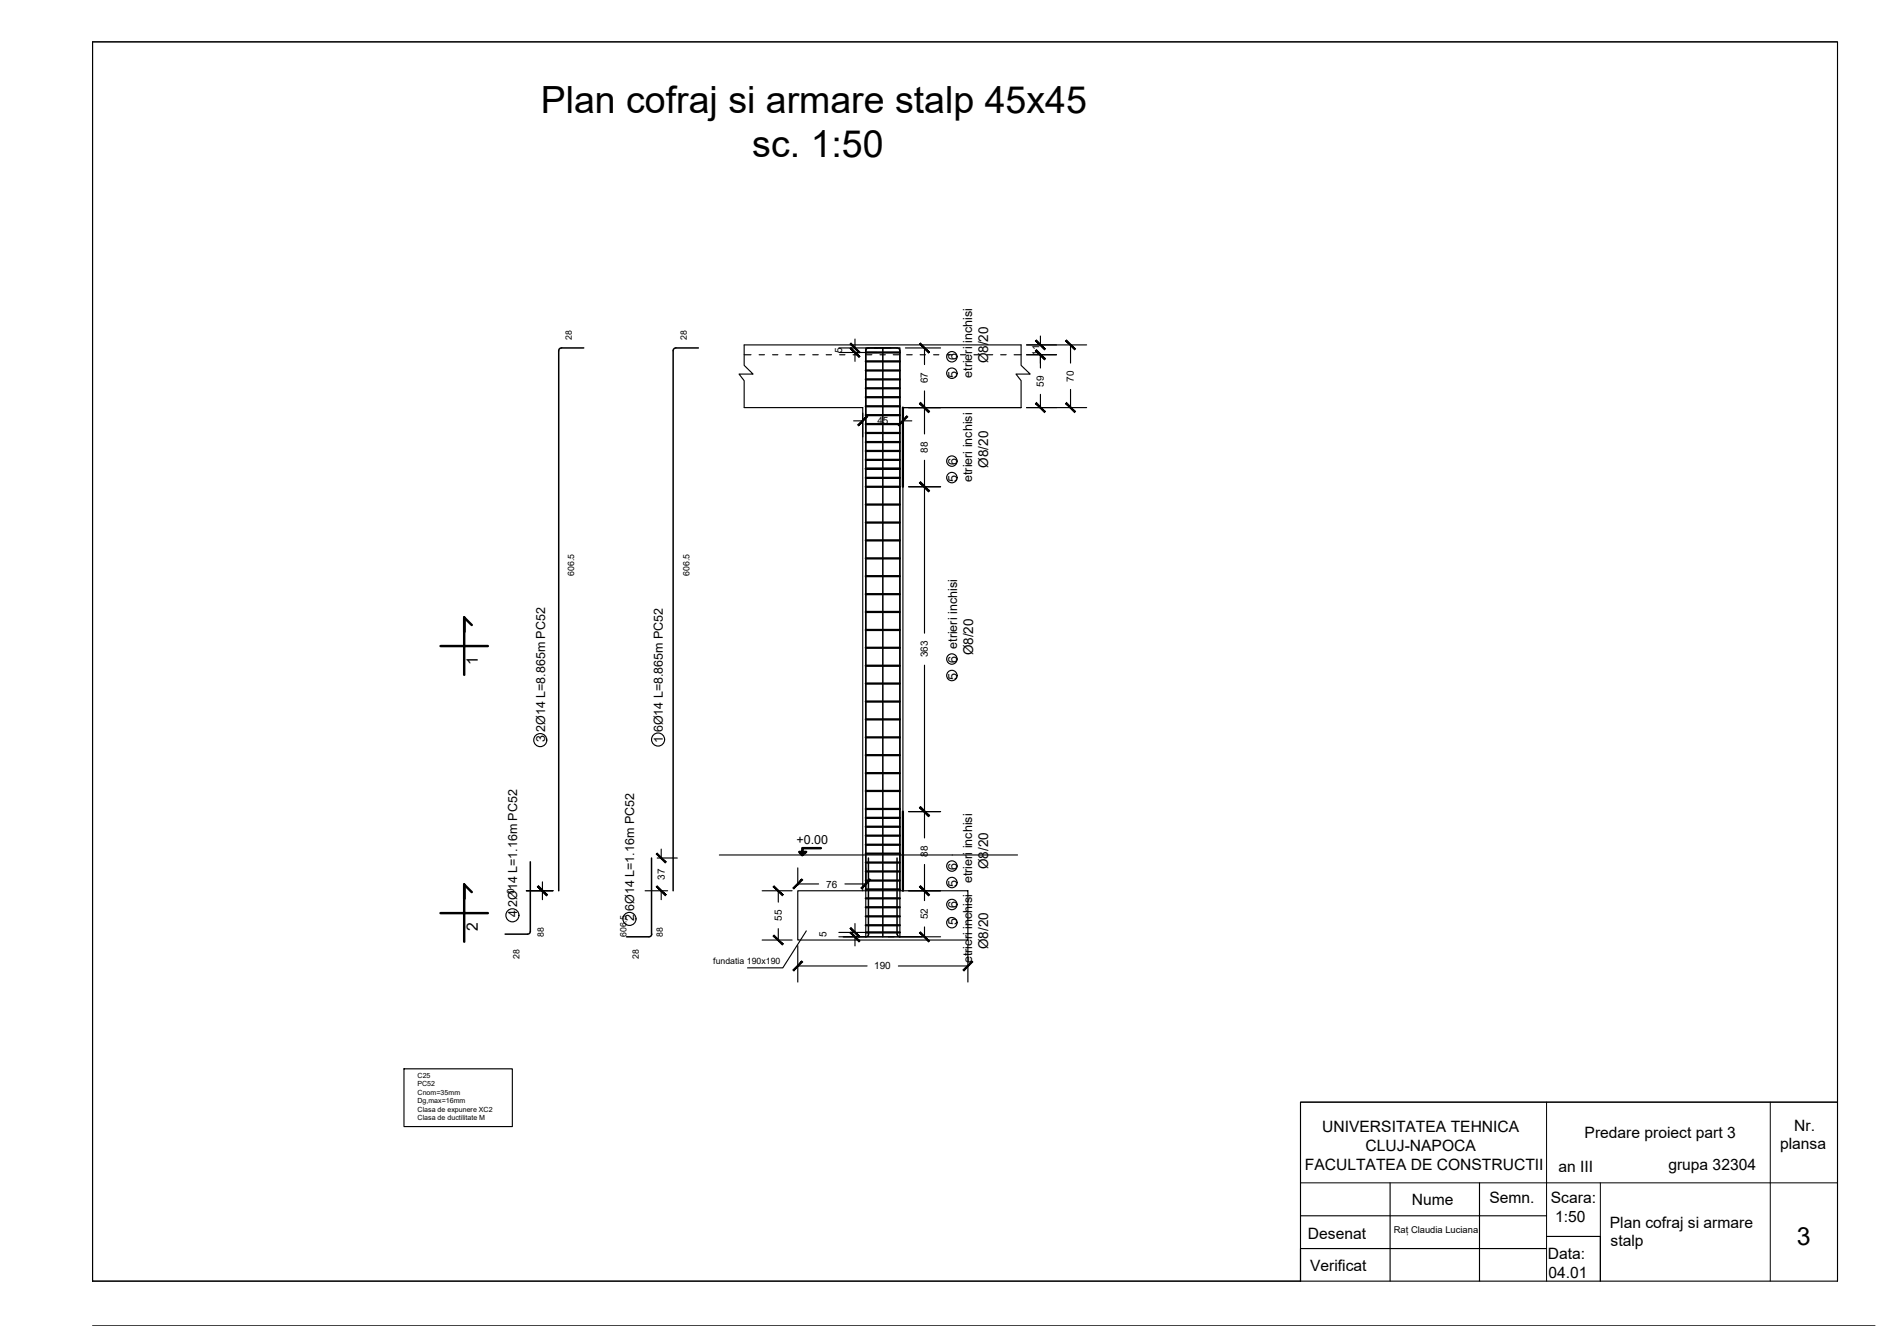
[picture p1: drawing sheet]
<svg xmlns="http://www.w3.org/2000/svg" width="420mm" height="297mm" viewBox="0 0 420 297" stroke-linecap="round" stroke-linejoin="round" font-family="sans-serif">
<!-- layer: Gr princ -->
<path d="M192.8 91.1h-26.5v-6l-1.1-1.5h3.1l-2-1.9v-4.6h61.9v4.6l2 1.9h-3.1l1.1 1.5v6h-26.4" fill="none" stroke="#000" stroke-width=".25"/>
<!-- layer: Stalpi -->
<path d="M192.8 91.1v108M201.8 91.1v108M178.3 199.1h38v11h-38z" fill="none" stroke="#000" stroke-width=".25"/>
<!-- layer: Cnom -->
<path d="M193.5 77.8h7.6v131.6h-7.6z" fill="none" stroke="#000" stroke-width=".25"/>
<!-- layer: Gr sec+placa -->
<g fill="none" stroke="#000" stroke-width=".25">
<path d="M166.3 79.3h1.5M169.7 79.3h1.1M172.7 79.3h1.1M175.6 79.3h1.3M178.6 79.3h1.3M181.6 79.3h1.3M184.6 79.3h1.2M187.6 79.3h1.2M190.7 79.3h1.1M193.7 79.3h1.1M196.7 79.3h1.2M199.6 79.3h1.3"/>
<path d="M202.6 79.3h1.3M205.6 79.3h1.2M208.6 79.3h1.2M211.7 79.3h1.1M214.7 79.3h1.1M217.7 79.3h1.1M220.6 79.3h1.3M223.6 79.3h1.3M226.6 79.3h1.6"/>
</g>
<!-- layer: Bare de armatura -->
<path d="M151 77.8h5.1M151.1 77.8a.61 .61 0 0 0-.7 .6v120.7M200.5 77.8h-6.4a.61 .61 0 0 0-.6 .6v120.7M200.5 77.8a.61 .61 0 0 1 .6 .6v120.7M145.6 191.8v17M194.1 191.8v17a.54 .54 0 0 1-.6 .6h-5M200.5 191.8v17M145.7 208.8a.61 .61 0 0 1-.7 .6h-5M200.5 208.8a.61 .61 0 0 0 .6 .6M201.1 209.4h5" fill="none" stroke="#000" stroke-width=".34"/>
<!-- layer: Text -->
<g fill="none" stroke="#000" stroke-width=".25">
<path d="M160.8 191.1h66.6M180.2 208.1l-5.3 8.2h-7.8M90.3 238.9h24.2v12.9h-24.2z"/>
<circle cx="212.7" cy="79.7" r="1.16"/>
<circle cx="212.7" cy="83.4" r="1.16"/>
<circle cx="212.7" cy="103.1" r="1.16"/>
<circle cx="212.7" cy="106.7" r="1.16"/>
<circle cx="212.7" cy="151" r="1.16"/>
<circle cx="212.7" cy="147.3" r="1.16"/>
<circle cx="120.7" cy="165.4" r="1.46"/>
<circle cx="147.1" cy="165.3" r="1.46"/>
<circle cx="212.7" cy="197.3" r="1.16"/>
<circle cx="212.7" cy="193.6" r="1.16"/>
<circle cx="114.5" cy="204.6" r="1.46"/>
<circle cx="140.7" cy="205.4" r="1.46"/>
<circle cx="212.7" cy="206.2" r="1.16"/>
<circle cx="212.7" cy="202.2" r="1.16"/>
</g>
<!-- layer: Sectiuni -->
<g fill="#000" stroke="#000" stroke-width=".22">
<path d="M179.3 190.4h.9l-.9 .7z"/>
<path d="M178.6 190.4l.7 .7v-.7zM178.6 190.4l.7 .7zM179.2 191.1h.1z"/>
</g>
<!-- layer: Etrieri -->
<g fill="none" stroke="#000" stroke-width=".51">
<path d="M193.5 78.8h7.6M193.5 80.8h7.6M193.5 82.8h7.6M193.5 84.8h7.6M193.5 86.8h7.6M193.5 88.8h7.6M193.5 90.8h7.6M193.5 92.8h7.6M193.5 94.8h7.6M193.5 96.8h7.6M193.5 98.8h7.6M201.8 91.1v17.7"/>
<path d="M193.5 100.8h7.6M193.5 102.8h7.6M193.5 104.8h7.6M193.5 106.8h7.6M193.5 108.8h7.6M193.5 112.8h7.6M193.5 116.8h7.6M193.5 120.8h7.6M193.5 124.8h7.6M193.5 128.8h7.6M193.5 132.8h7.6M193.5 136.8h7.6"/>
<path d="M193.5 140.8h7.6M193.5 144.8h7.6M193.5 148.8h7.6M193.5 152.8h7.6M193.5 156.8h7.6M193.5 160.8h7.6M193.5 164.8h7.6M193.5 168.8h7.6M193.5 172.8h7.6M193.5 176.8h7.6M193.5 180.8h7.6M193.5 182.8h7.6"/>
<path d="M193.5 184.8h7.6M193.5 186.8h7.6M193.5 188.8h7.6M193.5 190.8h7.6M193.5 192.8h7.6M193.5 194.8h7.6M193.5 196.8h7.6M193.5 198.8h7.6M201.8 181.4v17.7M193.5 200.8h7.6M193.5 202.8h7.6M193.5 204.8h7.6"/>
<path d="M193.5 206.8h7.6M193.5 208.4h7.6"/>
</g>
<!-- layer: Etrieri constructivi -->
<path d="M130.5 77.8h-5a.61 .61 0 0 0-.6 .6v120.7M197.3 77.8v131.6M118.5 192.6v15.6a.61 .61 0 0 1-.6 .6h-5" fill="none" stroke="#000" stroke-width=".34"/>
<!-- layer: Cote -->
<g fill="none" stroke="#000" stroke-width=".25">
<path d="M187.5 77.8h8.5M187.5 78.8h8.5M191.1 75.8v2M191.1 78.8v2M202.3 77.8h7.9M206.6 77.8v3.7M229.4 77.1h13.5M229.4 79.3h6.7M232.5 75.1v2M232.5 79.3v3M239.3 77.1v4.1M190.8 94.1h2"/>
<path d="M192.8 92.3v5.4M201.8 92.3v5.4M201.8 94.1h2M203.1 91.1h7.1M206.6 87.4v9.6M229.4 91.1h13.5M232.5 88.1v3M239.3 87v4.1M203.1 108.8h7.1M206.6 102.9v38.6M206.6 148.7v38.6M121.2 197.1v4"/>
<path d="M123.6 199.1h-6h6M144.2 199.1h5M146.9 191.8h4.5M147.8 189.8v2M147.8 199.1v2M170.3 199.1h6.7M173.9 199.1v2.5M178.3 194v3.9M178.3 197.6h4.7M188.8 197.6h4.7M193.5 194v3.9M203.1 199.1h7.1"/>
<path d="M203.1 181.4h7.1M206.6 193.2v8.1M170.3 210.1h6.7M173.9 207.6v2.5M178.3 211.3v8.2M178.3 215.9h15.5M187.5 208.4h12.3M187.5 209.4h22.7M191.1 206.4v2M191.1 209.4v2M200.8 215.9h15.5M206.6 207.2v2.2"/>
<path d="M216.3 211.3v8.2"/>
</g>
<!-- layer: 0 -->
<g fill="#000" stroke="#000" stroke-width=".22">
<path d="M190.2 76.7l-.2 .2 2.2 1.8zM190 76.9l2.2 1.8-.2 .2z"/>
<path d="M190 77.9l2 2 .2-.2zM190 77.9l.2-.2 2 2z"/>
<path d="M205.5 76.9l2 2 .2-.2zM205.5 76.9l.2-.2 2 2z"/>
<path d="M231.6 76l-.2 .2 2.2 1.8zM231.4 76.2l2.2 1.8-.2 .2z"/>
<path d="M238.2 76.2l1.9 2 .3-.2zM238.2 76.2l.2-.2 2 2z"/>
<path d="M191.7 95l.2 .2 1.8-2.2zM193.7 93l.2 .2-2 2z"/>
<path d="M202.7 93l-1.8 2.2 2-2zM202.7 93l-1.8 2.2-.2-.2z"/>
<path d="M205.7 90l-.2 .2 2.2 1.8zM205.5 90.2l2.2 1.8-.2 .2z"/>
<path d="M205.5 90.2l2 2 .2-.2zM205.7 90l2 2-2.2-1.8z"/>
<path d="M231.6 90l-.2 .2 2.2 1.8zM231.4 90.2l2.2 1.8-.2 .2z"/>
<path d="M231.4 78.4l2 2 .2-.2zM231.6 78.2l2 2-2.2-1.8z"/>
<path d="M231.4 78.4l2 2 .2-.2zM231.6 78.2l2 2-2.2-1.8z"/>
<path d="M238.4 90l-.2 .2 2.2 1.8zM238.2 90.2l2.2 1.8-.3 .2z"/>
<path d="M205.7 107.7l-.2 .2 2.2 1.8zM205.5 107.9l2.2 1.8-.2 .2z"/>
<path d="M205.5 107.9l2 2 .2-.2zM205.5 107.9l.2-.2 2 2z"/>
<path d="M120.3 198l-.2 .2 2.2 1.8zM120.1 198.2l2.2 1.8-.2 .2z"/>
<path d="M146.9 190.7l-.2 .2 2.2 1.8zM146.7 190.9l2.2 1.8-.2 .2z"/>
<path d="M179.2 196.5l-1.8 2.2 2-2zM179.2 196.5l-1.8 2.2-.2-.2z"/>
<path d="M192.4 198.5l.2 .2 1.8-2.2zM194.4 196.5l.2 .2-2 2z"/>
<path d="M205.7 198l-.2 .2 2.2 1.8zM205.5 198.2l2.2 1.8-.2 .2z"/>
<path d="M205.7 180.3l-.2 .2 2.2 1.8zM205.5 180.5l2.2 1.8-.2 .2z"/>
<path d="M205.5 180.5l2 2 .2-.2zM205.5 180.5l.2-.2 2 2z"/>
<path d="M120.1 198.2l2 2 .2-.2zM120.3 198l2 2-2.2-1.8z"/>
<path d="M146.7 198.2l2 2 .2-.2zM146.7 198.2l.2-.2 2 2z"/>
<path d="M173 209l-.2 .2 2.2 1.8zM172.8 209.2l2.2 1.8-.2 .2z"/>
<path d="M172.8 198.2l2 2 .2-.2zM173 198l2 2-2.2-1.8z"/>
<path d="M179.2 214.8l-1.8 2.2 2-2zM179.2 214.8l-1.8 2.2-.2-.2z"/>
<path d="M190 207.5l2.2 1.8-2-2zM190 207.5l2.2 1.8-.2 .2z"/>
<path d="M190 208.5l2 2 .2-.2zM190 208.5l.2-.2 2 2z"/>
<path d="M205.7 208.3l-.2 .2 2.2 1.8zM205.5 208.5l2.2 1.8-.2 .2z"/>
<path d="M205.5 198.2l2 2 .2-.2zM205.5 198.2l.2-.2 2 2z"/>
<path d="M217.2 214.8l-2 2 .2 .2zM217.2 214.8l.2 .2-2 2z"/>
</g>
<!-- layer: Sectiuni -->
<path d="M103.7 138l1.7 1.7M98.5 144.4h10.5M103.7 141.2v-3.2v12.8M103.7 197.7l1.7 1.7M183.5 189.6h-4.2v1.5l.9-.7h-1.6l.7 .7M98.5 204.1h10.5M103.7 200.9v-3.2v12.8" fill="none" stroke="#000" stroke-width=".55"/>
<!-- layer: 0 -->
<path d="M20.7 9.4h390v276.9h-390zM410.7 246.3h-120.1v40v-7.2h55M290.6 271.7h55M310.7 264.4v21.9M330.7 264.4v21.9M345.6 276.4h12.1v9.9M20.7 296.3h398.3" fill="none" stroke="#000" stroke-width=".25"/>
<!-- layer: - -->
<path d="M20.7 9.4h390v236.9h-120.1v40h-269.9zM345.6 246.3v40M395.6 246.3v40M410.7 246.3v40M290.6 264.4h120.1M357.7 264.4v21.9" fill="none" stroke="#000" stroke-width=".22"/>
<g font-size="8.4">
<text x="120.8" y="25.1">Plan cofraj si armare stalp 45x45</text>
<text x="168.1" y="35.2">sc. 1:50</text>
</g>
<text font-size="5.6" x="401.6" y="278.2">3</text>
<g font-size="3.5">
<text x="106.8" y="148.7" transform="rotate(-90 106.8 148.7)">1</text>
<text x="106.8" y="208.1" transform="rotate(-90 106.8 208.1)">2</text>
<text x="295.5" y="253.1">UNIVERSITATEA TEHNICA</text>
<text x="305.2" y="257.3">CLUJ-NAPOCA</text>
<text x="354.1" y="254.3">Predare proiect part 3</text>
<text x="397.8" y="256.9">plansa</text>
<text x="401" y="252.7">Nr.</text>
<text x="291.6" y="261.5">FACULTATEA DE CONSTRUCTII</text>
<text x="348.3" y="262">an III</text>
<text x="372.9" y="261.5">grupa 32304</text>
<text x="315.5" y="269.4">Nume</text>
<text x="332.9" y="268.8">Semn.</text>
<text x="346.6" y="268.9">Scara:</text>
<text x="347.6" y="273.1">1:50</text>
<text x="359.8" y="274.4">Plan cofraj si armare</text>
<text x="292.3" y="276.8">Desenat</text>
<text x="345.9" y="281.3">Data:</text>
<text x="359.9" y="278.6">stalp</text>
<text x="292.8" y="284">Verificat</text>
<text x="346.1" y="285.5">04.01</text>
</g>
<g font-size="3">
<text x="220.8" y="81.2" transform="rotate(-90 220.8 81.2)">Ø8/20</text>
<text x="220.8" y="104.5" transform="rotate(-90 220.8 104.5)">Ø8/20</text>
<text x="217.5" y="146.5" transform="rotate(-90 217.5 146.5)">Ø8/20</text>
<text x="220.8" y="194.3" transform="rotate(-90 220.8 194.3)">Ø8/20</text>
<text x="220.8" y="212.2" transform="rotate(-90 220.8 212.2)">Ø8/20</text>
</g>
<g font-size="2.8">
<text x="213.9" y="80.6" transform="rotate(-90 213.9 80.6)">6</text>
<text x="213.9" y="84.5" transform="rotate(-90 213.9 84.5)">5</text>
<text x="217.3" y="84.5" transform="rotate(-90 217.3 84.5)">etrieri inchisi</text>
<text x="213.9" y="107.7" transform="rotate(-90 213.9 107.7)">5</text>
<text x="213.9" y="103.9" transform="rotate(-90 213.9 103.9)">6</text>
<text x="217.3" y="107.7" transform="rotate(-90 217.3 107.7)">etrieri inchisi</text>
<text x="213.9" y="148.1" transform="rotate(-90 213.9 148.1)">6 etrieri inchisi</text>
<text x="213.9" y="152" transform="rotate(-90 213.9 152)">5</text>
<text x="121.8" y="165.9" transform="rotate(-90 121.8 165.9)">3 2Ø14 L=8.865m PC52</text>
<text x="148.2" y="166" transform="rotate(-90 148.2 166)">1 6Ø14 L=8.865m PC52</text>
<text x="178" y="188.6">+0.00</text>
<text x="213.9" y="194.4" transform="rotate(-90 213.9 194.4)">6</text>
<text x="217.3" y="197.4" transform="rotate(-90 217.3 197.4)">etrieri inchisi</text>
<text x="213.9" y="202.9" transform="rotate(-90 213.9 202.9)">6</text>
<text x="213.9" y="198.3" transform="rotate(-90 213.9 198.3)">5</text>
<text x="115.6" y="205.1" transform="rotate(-90 115.6 205.1)">4 2Ø14 L=1.16m PC52</text>
<text x="141.7" y="205.9" transform="rotate(-90 141.7 205.9)">2 6Ø14 L=1.16m PC52</text>
<text x="213.9" y="206.7" transform="rotate(-90 213.9 206.7)">5</text>
<text x="217.3" y="215.3" transform="rotate(-90 217.3 215.3)">etrieri inchisi</text>
</g>
<g font-size="2.2">
<text x="188.2" y="78.9" transform="rotate(-90 188.2 78.9)">5</text>
<text x="232.3" y="79.5" transform="rotate(-90 232.3 79.5)">11</text>
<text x="207.4" y="85.7" transform="rotate(-90 207.4 85.7)">67</text>
<text x="233.3" y="86.4" transform="rotate(-90 233.3 86.4)">59</text>
<text x="240" y="85.3" transform="rotate(-90 240 85.3)">70</text>
<text x="196.1" y="94.9">45</text>
<text x="207.4" y="101.2" transform="rotate(-90 207.4 101.2)">88</text>
<text x="207.4" y="146.9" transform="rotate(-90 207.4 146.9)">363</text>
<text x="207.4" y="191.5" transform="rotate(-90 207.4 191.5)">88</text>
<text x="148.6" y="196.7" transform="rotate(-90 148.6 196.7)">37</text>
<text x="114.9" y="199.7" transform="rotate(-90 114.9 199.7)">0</text>
<text x="184.6" y="198.4">76</text>
<text x="174.7" y="205.8" transform="rotate(-90 174.7 205.8)">55</text>
<text x="184.7" y="209.5" transform="rotate(-90 184.7 209.5)">5</text>
<text x="207.4" y="205.5" transform="rotate(-90 207.4 205.5)">52</text>
<text x="195.4" y="216.7">190</text>
</g>
<text font-size="2.1" x="311.5" y="275.6">Raț Claudia Luciana</text>
<g font-size="2">
<text x="127.8" y="75.9" transform="rotate(-90 127.8 75.9)">28</text>
<text x="153.5" y="75.9" transform="rotate(-90 153.5 75.9)">28</text>
<text x="128.3" y="128.7" transform="rotate(-90 128.3 128.7)">606.5</text>
<text x="154.1" y="128.7" transform="rotate(-90 154.1 128.7)">606.5</text>
<text x="121.6" y="209.5" transform="rotate(-90 121.6 209.5)">88</text>
<text x="140" y="209.5" transform="rotate(-90 140 209.5)">606.5</text>
<text x="148.2" y="209.5" transform="rotate(-90 148.2 209.5)">88</text>
<text x="116.1" y="214.4" transform="rotate(-90 116.1 214.4)">28</text>
<text x="142.8" y="214.4" transform="rotate(-90 142.8 214.4)">28</text>
<text x="159.4" y="215.6">fundatia 190x190</text>
</g>
<g font-size="1.6">
<text x="93.3" y="242.8">PC52</text>
<text x="93.3" y="240.9">C25</text>
<text x="93.3" y="244.7">Cnom=35mm</text>
<text x="93.3" y="246.5">Dg,max=16mm</text>
<text x="93.3" y="248.5">Clasa de expunere XC2</text>
<text x="93.3" y="250.4">Clasa de ductilitate M</text>
</g>
</svg>
